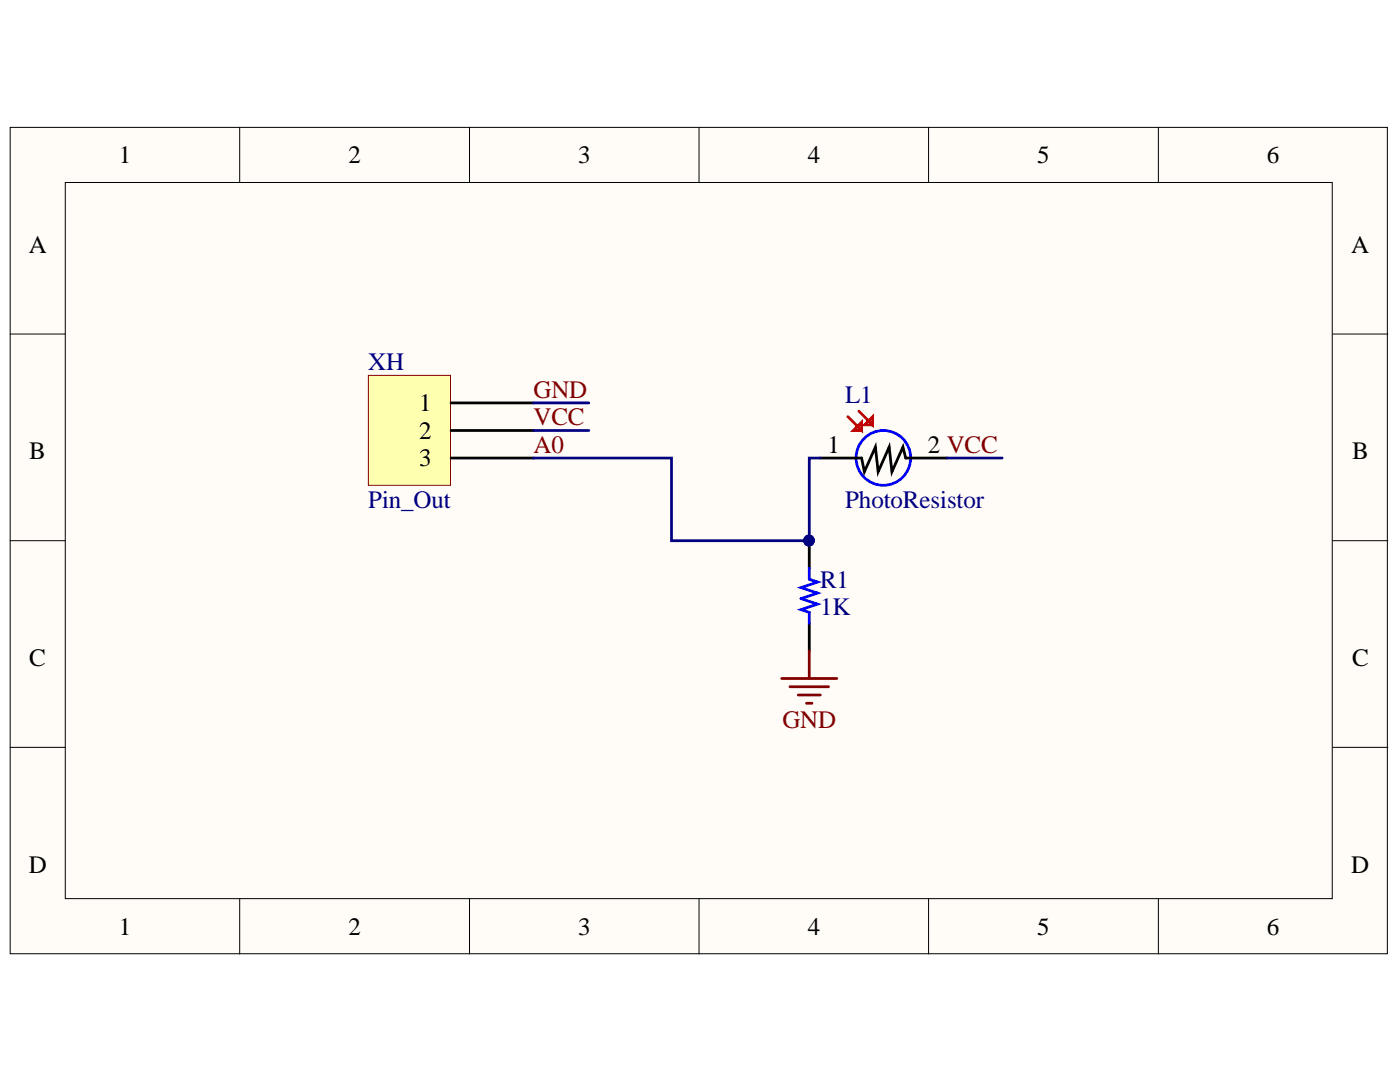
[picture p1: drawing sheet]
<svg xmlns="http://www.w3.org/2000/svg" width="279mm" height="216mm" viewBox="0 0 279 216" stroke-linecap="round" stroke-linejoin="round" font-family="sans-serif">
<g fill="#fffcf8" stroke="#000" stroke-width=".2">
<path d="M2 25.4h274.9v164.9h-274.9z"/>
<path d="M13 36.4h252.9v142.9h-252.9z"/>
</g>
<g fill="none" stroke="#000" stroke-width=".2">
<path d="M47.8 25.4v11M93.7 25.4v11M139.5 25.4v11M185.3 25.4v11M231.2 25.4v11M2 66.7h11M266 66.7h11M2 107.9h11M266 107.9h11M2 149.1h11M266 149.1h11M47.8 179.4v11"/>
<path d="M93.7 179.4v11M139.5 179.4v11M185.3 179.4v11M231.2 179.4v11"/>
</g>
<path d="M163.7 91.4h8.3l.5 2.7 2.2-4.9 .6 4.9 2.2-4.9 .5 4.9 2.2-4.9 .6 2.2h8.2M161.5 107.9v5.5M161.5 124.4v5.5" fill="none" stroke="#000" stroke-width=".55"/>
<circle cx="161.4" cy="107.9" r="1.06" fill="#000080" stroke="#000080" stroke-width=".2"/>
<g fill="none" stroke="#00f" stroke-width=".55">
<path d="M161.5 113.4v2.2l1.7 .5-3.3 1.1 3.3 1.1-3.3 1.1 3.3 1.1-3.3 1.1 1.6 .6v2.2"/>
<circle cx="176.3" cy="91.4" r="5.5"/>
</g>
<path d="M156 135.4h11M157.7 137h7.7M159.3 138.7h4.4M161.5 129.9v5.5M161 140.3h1.1" fill="none" stroke="#800000" stroke-width=".55"/>
<path d="M169.2 83.1l2.8 2.8v-1.7l-1.7 1.7h1.7M171.4 82l2.8 2.8v-1.7l-1.7 1.7h1.7" fill="none" stroke="#f00" stroke-width=".55"/>
<path d="M73.5 74.9h16.4v21.9h-16.4z" fill="#ffffb0" stroke="#800000" stroke-width=".2"/>
<path d="M90 80.4h16.5M90 85.9h16.5M90 91.4h16.5" fill="none" stroke="#000" stroke-width=".55"/>
<path d="M106.5 91.4h27.5v16.5h27.5v-16.5h2.2M106.5 80.4h11M106.5 85.9h11M189 91.4h11" fill="none" stroke="#000080" stroke-width=".55"/>
<circle cx="161.4" cy="107.9" r="1.06" fill="#000080" stroke="#000080" stroke-width=".2"/>
<g font-size="5">
<text x="23.7" y="32.6">1</text>
<text x="69.5" y="32.6">2</text>
<text x="115.4" y="32.6">3</text>
<text x="161.2" y="32.6">4</text>
<text x="207" y="32.6">5</text>
<text x="252.8" y="32.6">6</text>
<text x="5.8" y="50.5">A</text>
<text x="269.7" y="50.5">A</text>
<text x="83.7" y="82">1</text>
<text x="83.7" y="87.5">2</text>
<text x="5.8" y="91.7">B</text>
<text x="83.7" y="93">3</text>
<text x="165.1" y="90.3">1</text>
<text x="185.2" y="90.3">2 VCC</text>
<text x="269.8" y="91.7">B</text>
<text x="5.8" y="132.9">C</text>
<text x="269.8" y="132.9">C</text>
<text x="5.8" y="174.2">D</text>
<text x="269.7" y="174.2">D</text>
<text x="23.7" y="186.6">1</text>
<text x="69.5" y="186.6">2</text>
<text x="115.4" y="186.6">3</text>
<text x="161.2" y="186.6">4</text>
<text x="207" y="186.6">5</text>
<text x="252.8" y="186.6">6</text>
</g>
<g font-size="5" fill="#000080">
<text x="73.5" y="73.8">XH</text>
<text x="168.7" y="80.4">L1</text>
<text x="73.5" y="101.3">Pin_Out</text>
<text x="168.7" y="101.3">PhotoResistor</text>
<text x="163.7" y="117.3">R1</text>
<text x="163.7" y="122.8">1K</text>
</g>
<g font-size="5" fill="#800000">
<text x="106.5" y="79.3">GND</text>
<text x="106.5" y="84.8">VCC</text>
<text x="106.5" y="90.3">A0</text>
<text x="156.1" y="145.3">GND</text>
</g>
</svg>
